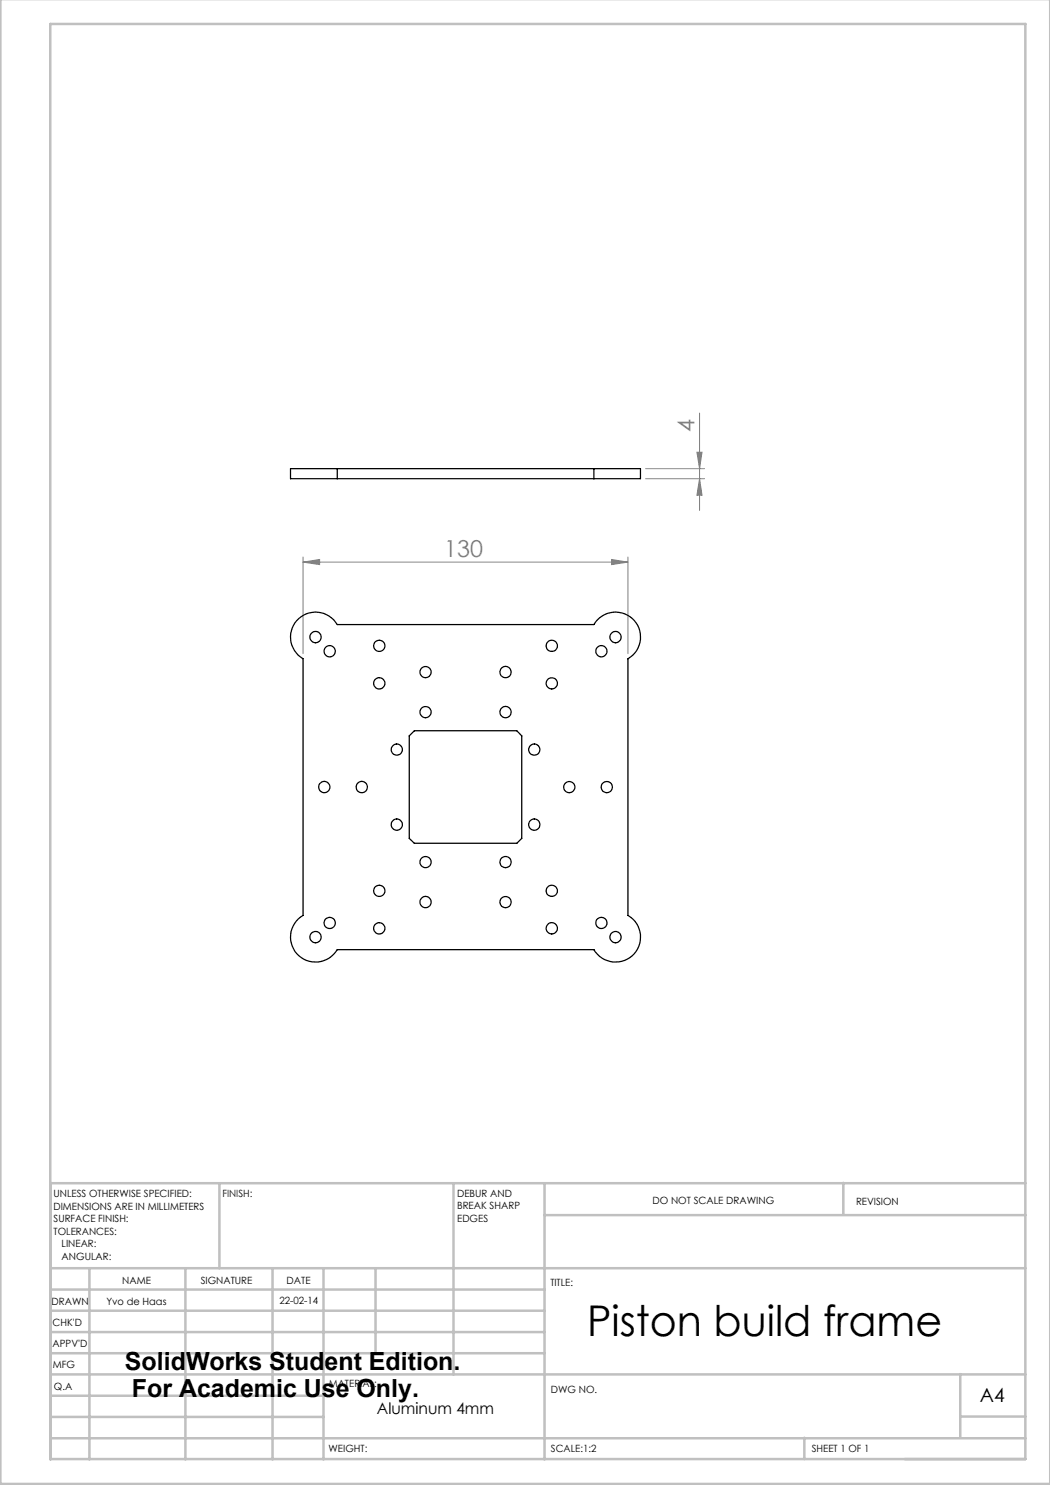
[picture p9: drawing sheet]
<svg xmlns="http://www.w3.org/2000/svg" width="210mm" height="297mm" viewBox="0 0 210 297" stroke-linecap="round" stroke-linejoin="round" font-family="sans-serif">
<path d="M129.1 95.7h11.8M129.1 93.7h11.8M139.4 90.4h1l-.5 3.3zM139.9 82.6v19.5M139.9 95.7l.5 3.4h-1zM60.6 112.4l3.3-.5v1zM60.6 111.4v19.3M60.6 112.4h65M122.3 111.9l3.3 .5-3.3 .5zM125.6 111.4v19.3" fill="none" stroke="#808080" stroke-width=".2"/>
<g fill="none" stroke="#c0c0c0" stroke-width=".5">
<path d="M.1 -.1v296.9h209.9v-296.9M10.1 4.8h195v287h-195zM43.9 236.6v17M90.7 236.6v38.3M108.9 236.6v55.3M168.7 236.6v6.3M205.1 236.6h-195v55.3M10.1 253.6h195M10.1 257.9h98.8M17.9 253.6v38.3M37.1 253.6v38.3M54.5 253.6v38.3"/>
<path d="M64.7 253.6v38.3M75.1 253.6v17M108.9 243h96.2M10.1 270.6h98.8M10.1 266.4h98.8M10.1 262.1h98.8M10.1 279.1h54.6M10.1 274.9h195M192.1 274.8v12.7M10.1 287.7h195M10.1 283.4h54.6M160.9 287.5v4.3"/>
<path d="M192.1 283.3h13"/>
</g>
<g fill="#808080">
<path d="M122.3 111.9l3.3 .5-3.3 .5zM60.6 112.4l3.3-.5v1z"/>
<path d="M139.9 95.7l.5 3.4h-1zM139.4 90.4h1l-.5 3.3z"/>
</g>
<g fill="none" stroke="#000" stroke-width=".25">
<path d="M67.5 93.7h-9.4v2h9.4M67.5 93.7v2M67.5 95.7h51.3M67.5 93.7h51.3M118.8 93.7h9.3v2h-9.3M118.8 93.7v2M59.4 124.1a5 5 0 0 1 8.1 .8h51.3a5 5 0 0 1 7.9-1 5 5 0 0 1-1.1 7.9v51.3a5 5 0 0 1 1.1 7.9 5 5 0 0 1-7.9-1.1h-51.3a5 5 0 0 1-7.9 1.1 5 5 0 0 1 1-7.9v-51.3a5 5 0 0 1-1.2-7.7zM81.8 147.2l1.1-1h20.5l1 1v20.5l-1 1h-20.5l-1.1-1z"/>
<circle cx="63.1" cy="127.4" r="1.13"/>
<circle cx="65.9" cy="130.2" r="1.13"/>
<circle cx="75.9" cy="129.2" r="1.12"/>
<circle cx="75.9" cy="136.7" r="1.12"/>
<circle cx="85.1" cy="134.4" r="1.12"/>
<circle cx="101.1" cy="134.4" r="1.14"/>
<circle cx="110.4" cy="129.2" r="1.13"/>
<circle cx="110.4" cy="136.7" r="1.13"/>
<circle cx="120.3" cy="130.2" r="1.12"/>
<circle cx="123.1" cy="127.4" r="1.12"/>
<circle cx="64.8" cy="157.4" r="1.13"/>
<circle cx="72.3" cy="157.4" r="1.14"/>
<circle cx="79.3" cy="149.9" r="1.12"/>
<circle cx="85.1" cy="142.4" r="1.12"/>
<circle cx="101.1" cy="142.4" r="1.13"/>
<circle cx="106.9" cy="149.9" r="1.13"/>
<circle cx="113.9" cy="157.4" r="1.12"/>
<circle cx="121.4" cy="157.4" r="1.13"/>
<circle cx="75.9" cy="178.2" r="1.12"/>
<circle cx="79.4" cy="164.9" r="1.12"/>
<circle cx="85.1" cy="172.4" r="1.12"/>
<circle cx="101.1" cy="172.4" r="1.13"/>
<circle cx="106.9" cy="164.9" r="1.13"/>
<circle cx="110.4" cy="178.2" r="1.13"/>
<circle cx="63.1" cy="187.4" r="1.14"/>
<circle cx="65.9" cy="184.6" r="1.13"/>
<circle cx="75.9" cy="185.7" r="1.12"/>
<circle cx="85.1" cy="180.4" r="1.13"/>
<circle cx="101.1" cy="180.4" r="1.13"/>
<circle cx="110.4" cy="185.7" r="1.13"/>
<circle cx="120.3" cy="184.6" r="1.12"/>
<circle cx="123.1" cy="187.4" r="1.13"/>
</g>
<text font-size="8.5" x="117.4" y="267.2">Piston build frame</text>
<g font-size="5">
<text x="25" y="273.9">SolidWorks Student Edition.</text>
<text x="26.4" y="279.4">For Academic Use Only.</text>
</g>
<g font-size="4.7" fill="#808080">
<text x="138.9" y="86.5" transform="rotate(-90 138.9 86.5)">4</text>
<text x="88.8" y="111.4">130</text>
</g>
<text font-size="3.9" x="196" y="280.4">A4</text>
<text font-size="3.2" x="75.4" y="282.8">Aluminum 4mm</text>
<g font-size="2">
<text x="10.7" y="239.5">UNLESS OTHERWISE SPECIFIED:</text>
<text x="44.5" y="239.5">FINISH:</text>
<text x="91.4" y="239.4">DEBUR AND</text>
<text x="10.7" y="242">DIMENSIONS ARE IN MILLIMETERS</text>
<text x="10.7" y="244.5">SURFACE FINISH:</text>
<text x="91.4" y="241.9">BREAK SHARP</text>
<text x="91.4" y="244.4">EDGES</text>
<text x="130.5" y="240.8">DO NOT SCALE DRAWING</text>
<text x="171.2" y="241">REVISION</text>
<text x="10.7" y="247">TOLERANCES:</text>
<text x="12.3" y="249.5">LINEAR:</text>
<text x="12.3" y="252">ANGULAR:</text>
<text x="24.4" y="256.9">NAME</text>
<text x="40.1" y="256.8">SIGNATURE</text>
<text x="57.3" y="256.8">DATE</text>
<text x="110.1" y="257.1">TITLE:</text>
<text x="10.3" y="260.9">DRAWN</text>
<text x="21.3" y="261">Yvo de Haas</text>
<text x="55.9" y="260.8">22-02-14</text>
<text x="10.5" y="269.3">APPV'D</text>
<text x="10.5" y="265.2">CHK'D</text>
<text x="10.6" y="273.6">MFG</text>
<text x="10.8" y="278">Q.A</text>
<text x="65.8" y="277.4">MATERIAL:</text>
<text x="110.2" y="278.5">DWG NO.</text>
<text x="65.7" y="290.4">WEIGHT:</text>
<text x="110.2" y="290.5">SCALE:1:2</text>
<text x="162.4" y="290.4">SHEET 1 OF 1</text>
</g>
</svg>
